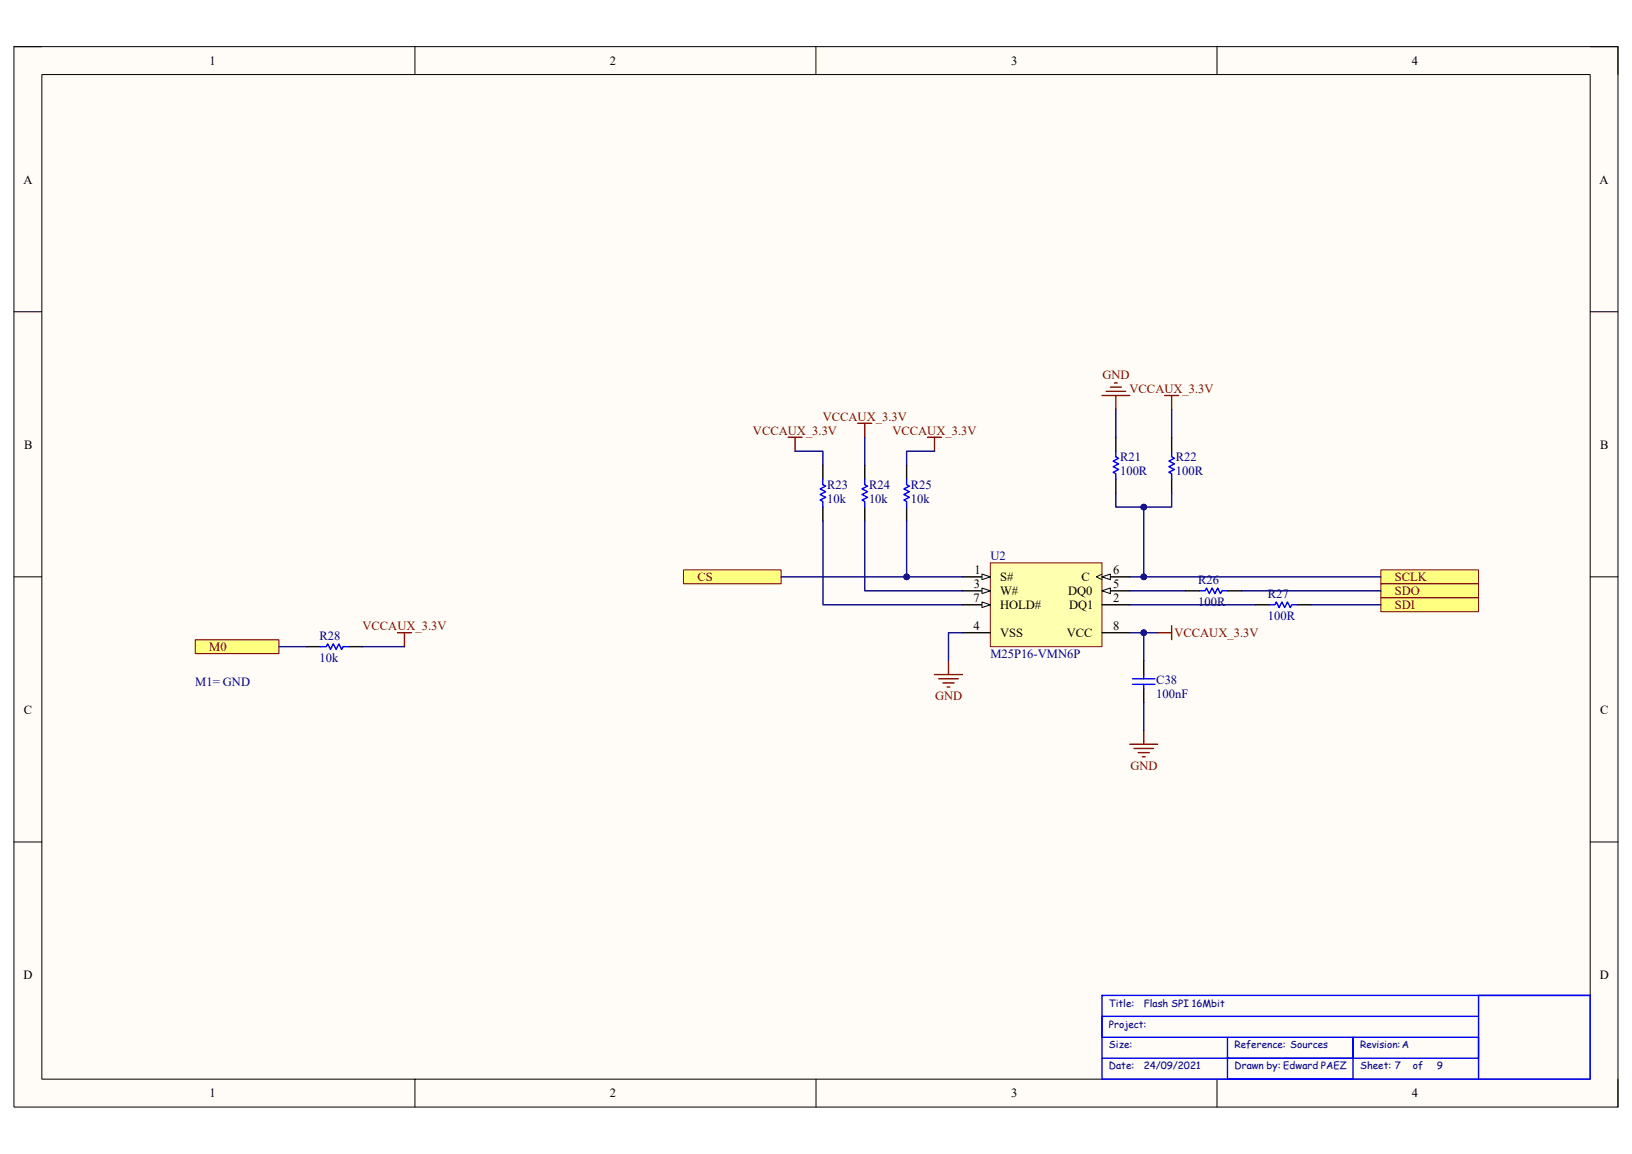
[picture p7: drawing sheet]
<svg xmlns="http://www.w3.org/2000/svg" width="297mm" height="210mm" viewBox="0 0 297 210" stroke-linecap="round" stroke-linejoin="round" font-family="sans-serif">
<path d="M2.5 8.5h292v192.9h-292z" fill="#fffcf8"/>
<path d="M2.5 8.5h292v192.9h-292z" fill="none" stroke="#000" stroke-width=".18"/>
<path d="M7.6 13.6h281.8v182.8h-281.8z" fill="#fffcf8"/>
<g fill="none" stroke="#000" stroke-width=".18">
<path d="M2.5 8.5h5.1M7.6 13.6h281.8v182.8h-281.8zM75.5 8.5v5.1M148.5 8.5v5.1M221.5 8.5v5.1M289.4 8.5h5.1v5.1M2.5 56.7h5.1M289.4 56.7h5.1M2.5 105h5.1M289.4 105h5.1M2.5 153.2h5.1M289.4 153.2h5.1"/>
<path d="M75.5 196.4v5M148.5 196.4v5M221.5 196.4v5M294.5 196.4v5"/>
</g>
<path d="M180.3 102.4h20.3v15.3h-20.3z" fill="#ffffb0"/>
<path d="M180.3 102.4h20.3v15.3h-20.3z" fill="none" stroke="#800000" stroke-width=".18"/>
<path d="M175.2 105h5.1" fill="none" stroke="#000" stroke-width=".25"/>
<path d="M178.7 104.5l1.6 .5-1.6 .5z" fill="#f8fcff"/>
<path d="M178.7 104.5l1.6 .5-1.6 .5z" fill="none" stroke="#000" stroke-width=".18"/>
<path d="M175.2 107.5h5.1M200.6 110h5" fill="none" stroke="#000" stroke-width=".25"/>
<path d="M178.7 107l1.6 .5-1.6 .5z" fill="#f8fcff"/>
<path d="M178.7 107l1.6 .5-1.6 .5z" fill="none" stroke="#000" stroke-width=".18"/>
<path d="M175.2 115.1h5.1M200.6 107.5h5" fill="none" stroke="#000" stroke-width=".25"/>
<path d="M200.6 107.5l1.5-.5v1z" fill="#f8fcff"/>
<path d="M200.6 107.5l1.5-.5v1z" fill="none" stroke="#000" stroke-width=".18"/>
<path d="M200.6 105h5" fill="none" stroke="#000" stroke-width=".25"/>
<path d="M200.6 105l1.5-.5v1z" fill="#f8fcff"/>
<path d="M200.6 105l1.5-.5v1zM200.6 104.5l-1 .5 1 .5" fill="none" stroke="#000" stroke-width=".18"/>
<path d="M175.2 110h5.1" fill="none" stroke="#000" stroke-width=".25"/>
<path d="M178.7 109.5l1.6 .5-1.6 .6z" fill="#f8fcff"/>
<path d="M178.7 109.5l1.6 .5-1.6 .6z" fill="none" stroke="#000" stroke-width=".18"/>
<g fill="none" stroke="#000" stroke-width=".25">
<path d="M203.1 79.6v2.5M213.3 79.6v2.5M149.8 84.6v2.6M149.8 92.3v2.5M157.4 84.6v2.6M157.4 92.3v2.5M165 84.6v2.6M165 92.3v2.5M203.1 87.2v2.5M213.3 87.2v2.5M55.8 117.7h2.6M63.5 117.7h2.5"/>
<path d="M200.6 115.1h5M215.8 107.5h2.5M223.4 107.5h2.6M228.5 110h2.5M236.1 110h2.6M208.2 120.2v2.5M208.2 125.3v2.5"/>
</g>
<g fill="none" stroke="#00f" stroke-width=".25">
<path d="M149.8 87.2v1l.5 .3-1 .5 1 .5-1 .5 1 .5-1 .5 .5 .2v1.1M157.4 87.2v1l.5 .3-1 .5 1 .5-1 .5 1 .5-1 .5 .5 .2v1.1M165 87.2v1l.5 .3-1 .5 1 .5-1 .5 1 .5-1 .5 .5 .2v1.1M203.1 82.1v1l.5 .3-1 .5 1 .5-1 .5 1 .5-1 .5 .5 .3v1M213.3 82.1v1l.5 .3-1.1 .5 1.1 .5-1.1 .5 1.1 .5-1.1 .5 .6 .3v1M58.4 117.7h1l.2-.5 .6 1 .5-1 .5 1 .5-1 .5 1 .2-.5h1.1M218.3 107.5h1l.3-.5 .5 1 .5-1 .5 1 .5-1 .5 1 .3-.5h1M231 110h1l.3-.5 .5 1.1 .5-1.1 .5 1.1 .5-1.1 .5 1.1 .3-.6h1M206.1 123.5h4.1M206.1 124.5h4.1M208.2 122.7v.8M208.2 124.5v.8"/>
<path d="M200.6 181.1h88.8v15.3h-88.8zM223.4 188.7v3.9h22.9v-3.9v7.7h-22.9v-3.8M269.1 184.9h-68.5v3.8h68.5v3.9h-68.5M289.4 181.1h-20.3v15.3"/>
</g>
<path d="M35.5 116.4h15.3v2.5h-15.3z" fill="#ffff80"/>
<path d="M35.5 116.4h15.3v2.5h-15.3z" fill="none" stroke="#800000" stroke-width=".18"/>
<path d="M251.3 103.7h17.8v2.5h-17.8z" fill="#ffff80"/>
<path d="M251.3 103.7h17.8v2.5h-17.8z" fill="none" stroke="#800000" stroke-width=".18"/>
<path d="M251.3 106.2h17.8v2.6h-17.8z" fill="#ffff80"/>
<path d="M251.3 106.2h17.8v2.6h-17.8z" fill="none" stroke="#800000" stroke-width=".18"/>
<path d="M251.3 108.8h17.8v2.5h-17.8z" fill="#ffff80"/>
<path d="M251.3 108.8h17.8v2.5h-17.8z" fill="none" stroke="#800000" stroke-width=".18"/>
<path d="M124.4 103.7h17.8v2.5h-17.8z" fill="#ffff80"/>
<path d="M124.4 103.7h17.8v2.5h-17.8z" fill="none" stroke="#800000" stroke-width=".18"/>
<g fill="none" stroke="#800000" stroke-width=".25">
<path d="M143.4 79.6h2.6M144.7 79.6v2.5M156.1 77h2.6M157.4 77v2.6M168.8 79.6h2.6M170.1 79.6v2.5M200.6 72h5M201.3 71.2h3.6M202.1 70.4h2M202.8 69.7h.5M203.1 72v2.5M212 72h2.5"/>
<path d="M213.3 72v2.5M72.3 115.1h2.6M73.6 115.1v2.6M210.7 115.1h2.6M213.3 113.9v2.5M170.1 122.7h5.1M170.9 123.5h3.5M171.6 124.3h2M172.4 125h.5M172.6 120.2v2.5M205.6 135.4h5.1M206.4 136.2h3.5"/>
<path d="M207.2 136.9h2M207.9 137.7h.5M208.2 132.9v2.5"/>
</g>
<path d="M157.4 79.6v5M144.7 82.1h5.1v2.5M165 94.8v10.2h10.2M170.1 82.1h-5.1v2.5M50.8 117.7h5M66 117.7h7.6" fill="none" stroke="#000080" stroke-width=".25"/>
<circle cx="165" cy="105" r=".51" fill="#000080"/>
<circle cx="165" cy="105" r=".51" fill="none" stroke="#000080" stroke-width=".18"/>
<path d="M149.8 94.8v15.2h25.4M157.4 94.8v12.7h17.8M142.2 105h22.8" fill="none" stroke="#000080" stroke-width=".25"/>
<circle cx="165" cy="105" r=".51" fill="#000080"/>
<circle cx="165" cy="105" r=".51" fill="none" stroke="#000080" stroke-width=".18"/>
<path d="M203.1 74.5v5.1M213.3 74.5v5.1M203.1 89.7v2.6h10.2v-2.6" fill="none" stroke="#000080" stroke-width=".25"/>
<circle cx="208.2" cy="92.3" r=".51" fill="#000080"/>
<circle cx="208.2" cy="92.3" r=".51" fill="none" stroke="#000080" stroke-width=".18"/>
<path d="M208.2 92.3v12.7h-2.6" fill="none" stroke="#000080" stroke-width=".25"/>
<circle cx="208.2" cy="92.3" r=".51" fill="#000080"/>
<circle cx="208.2" cy="92.3" r=".51" fill="none" stroke="#000080" stroke-width=".18"/>
<circle cx="208.2" cy="105" r=".51" fill="#000080"/>
<circle cx="208.2" cy="105" r=".51" fill="none" stroke="#000080" stroke-width=".18"/>
<path d="M208.2 105h43.1" fill="none" stroke="#000080" stroke-width=".25"/>
<circle cx="208.2" cy="105" r=".51" fill="#000080"/>
<circle cx="208.2" cy="105" r=".51" fill="none" stroke="#000080" stroke-width=".18"/>
<path d="M205.6 110h22.9M205.6 115.1h2.6v5.1M205.6 107.5h10.2M226 107.5h25.3M238.7 110h12.6" fill="none" stroke="#000080" stroke-width=".25"/>
<circle cx="208.2" cy="115.1" r=".51" fill="#000080"/>
<circle cx="208.2" cy="115.1" r=".51" fill="none" stroke="#000080" stroke-width=".18"/>
<path d="M175.2 115.1h-2.6v5.1M208.2 115.1h2.5M208.2 127.8v5.1" fill="none" stroke="#000080" stroke-width=".25"/>
<circle cx="208.2" cy="115.1" r=".51" fill="#000080"/>
<circle cx="208.2" cy="115.1" r=".51" fill="none" stroke="#000080" stroke-width=".18"/>
<g font-size="2.3">
<text x="38.2" y="11.8">1</text>
<text x="111" y="11.8">2</text>
<text x="184.1" y="11.8">3</text>
<text x="256.9" y="11.8">4</text>
<text x="4.3" y="33.4">A</text>
<text x="291.1" y="33.4">A</text>
<text x="4.4" y="81.6">B</text>
<text x="291.2" y="81.6">B</text>
<text x="177.3" y="107">3</text>
<text x="177.4" y="104.5">1</text>
<text x="182" y="105.7">S#</text>
<text x="196.8" y="105.7">C</text>
<text x="202.6" y="107">5</text>
<text x="202.6" y="104.5">6</text>
<text x="177.2" y="109.6">7</text>
<text x="182" y="108.3">W#</text>
<text x="182" y="110.8">HOLD#</text>
<text x="194.4" y="108.3">DQ0</text>
<text x="194.6" y="110.8">DQ1</text>
<text x="202.6" y="109.6">2</text>
<text x="177.2" y="114.6">4</text>
<text x="182" y="115.9">VSS</text>
<text x="194.2" y="115.9">VCC</text>
<text x="202.6" y="114.6">8</text>
<text x="4.4" y="129.9">C</text>
<text x="291.2" y="129.9">C</text>
<text x="4.3" y="178.1">D</text>
<text x="291.2" y="178.1">D</text>
<text x="38.2" y="199.7">1</text>
<text x="111" y="199.7">2</text>
<text x="184.1" y="199.7">3</text>
<text x="256.9" y="199.7">4</text>
</g>
<g font-size="2.3" fill="#800000">
<text x="200.7" y="68.9">GND</text>
<text x="205.6" y="71.5">VCCAUX_3.3V</text>
<text x="149.8" y="76.6">VCCAUX_3.3V</text>
<text x="137.1" y="79.1">VCCAUX_3.3V</text>
<text x="162.4" y="79.1">VCCAUX_3.3V</text>
<text x="126.9" y="105.7">CS</text>
<text x="253.9" y="105.7">SCLK</text>
<text x="253.9" y="108.3">SDO</text>
<text x="253.9" y="110.8">SDI</text>
<text x="38.1" y="118.4">M0</text>
<text x="66" y="114.6">VCCAUX_3.3V</text>
<text x="213.8" y="115.9">VCCAUX_3.3V</text>
<text x="170.2" y="127.3">GND</text>
<text x="205.7" y="140">GND</text>
</g>
<g font-size="2.3" fill="#000080">
<text x="203.9" y="83.9">R21</text>
<text x="214" y="83.9">R22</text>
<text x="150.6" y="89">R23</text>
<text x="158.2" y="89">R24</text>
<text x="165.8" y="89">R25</text>
<text x="203.9" y="86.5">100R</text>
<text x="214" y="86.5">100R</text>
<text x="150.6" y="91.5">10k</text>
<text x="158.2" y="91.5">10k</text>
<text x="165.8" y="91.5">10k</text>
<text x="180.3" y="101.9">U2</text>
<text x="218.1" y="106.3">R26</text>
<text x="218.1" y="110.3">100R</text>
<text x="230.8" y="108.8">R27</text>
<text x="230.8" y="112.9">100R</text>
<text x="58.1" y="116.4">R28</text>
<text x="180.3" y="119.7">M25P16-VMN6P</text>
<text x="35.5" y="124.8">M1= GND</text>
<text x="58.1" y="120.5">10k</text>
<text x="210.5" y="124.5">C38</text>
<text x="210.5" y="127.1">100nF</text>
</g>
<g font-size="1.8" fill="#000080">
<text x="201.8" y="183.2">Title:</text>
<text x="208.2" y="183.2">Flash SPI 16Mbit</text>
<text x="201.8" y="190.8">Size:</text>
<text x="201.8" y="187">Project:</text>
<text x="224.7" y="190.8">Reference: Sources</text>
<text x="247.5" y="190.8">Revision:A</text>
<text x="201.8" y="194.6">Date:</text>
<text x="208.2" y="194.6">24/09/2021</text>
<text x="224.7" y="194.6">Drawn by: Edward PAEZ</text>
<text x="247.5" y="194.6">Sheet: 7</text>
<text x="257.2" y="194.6">of</text>
<text x="261.5" y="194.6">9</text>
</g>
</svg>
